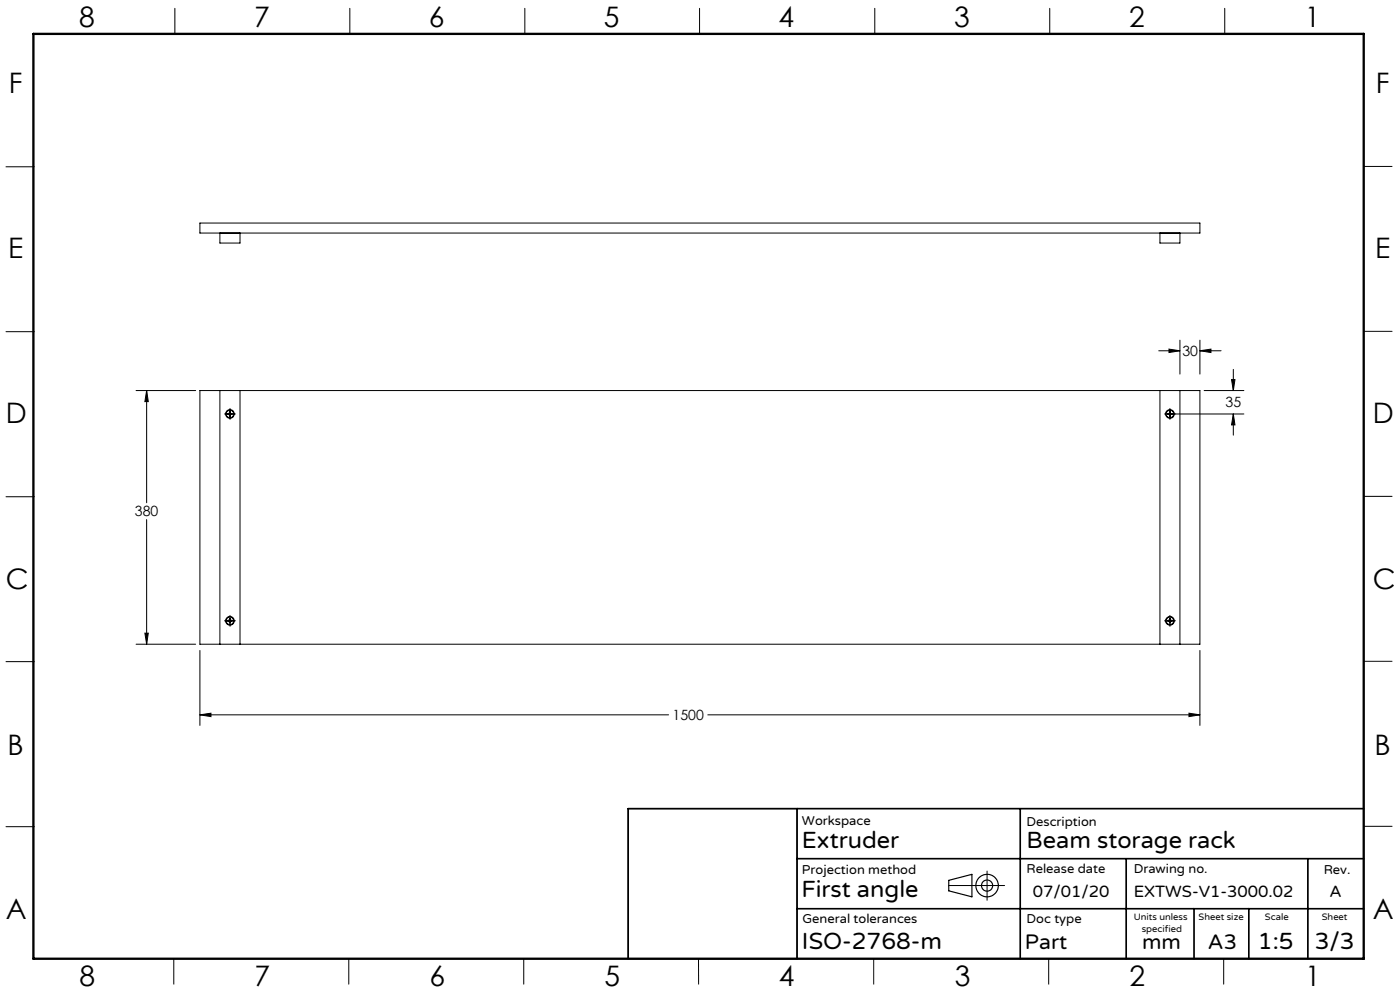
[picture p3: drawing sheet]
<svg xmlns="http://www.w3.org/2000/svg" width="420mm" height="297mm" viewBox="0 0 420 297" stroke-linecap="round" stroke-linejoin="round" font-family="sans-serif">
<g fill="none" stroke="#000" stroke-width=".35">
<path d="M284.6 263.8l7-1.8v6.8l-7-1.8z"/>
<circle cx="296.1" cy="265.4" r="1.66"/>
<circle cx="296.1" cy="265.4" r="3.4"/>
</g>
<g fill="none" stroke="#000" stroke-width=".3">
<path d="M52.5 2.5v7.7M105 2.5v7.7M157.4 2.5v7.7M209.9 2.5v7.7M262.4 2.5v7.7M314.9 2.5v7.7M367.4 2.5v7.7M1.8 50h8.5M409.1 49.9h8.5M60 66.8h300v3h-300zM66 69.8v3h6v-3M348 69.8v3h6v-3"/>
<path d="M1.8 99.4h8.5M409.1 99.3h8.5M40.8 117h17.9M44 117l.5 3.4h-1zM44 117v33.7M60 117h300v76.1h-300zM66 117v76.1M72 117v76.1M347.6 105.1h6.4M348 117v76.1M350.7 104.6l3.3 .5-3.3 .6zM354 117v76.1"/>
<path d="M354 101.9v10.2M360 105.1l3.3-.5v1.1zM360 101.9v10.2M360 105.1h6.3M361.2 117h12M369.5 113.8h1l-.5 3.2zM370 110.7v6.3M67.3 124.1h.7M68.5 124.1h1M68.7 123.9v.3M68.7 124.2l.1 .1M68.7 124.2h.1"/>
<path d="M68.7 123.9h.1M68.7 123.9h-.4v.3h.4M68.8 124.2v.1M68.8 123.9v.3M68.8 123.8l-.1 .1M68.8 124.3h.1M68.8 123.8v.1M68.8 123.9h.1M68.8 124.3h.3M68.8 123.9h.3M68.8 123.8v-.4h.3v.4M68.8 124.3v.4h.3v-.4"/>
<path d="M68.8 124.4h.3M68.8 123.8h.3M69 122.4v.6M69 123.5v1.1M69 125.1v.6M69.1 123.8l.2 .1M69.1 124.3h.1M69.1 123.8v.1M69.1 123.9h.1M69.2 124.2l-.1 .1M69.2 124.2h.1M69.2 123.9h.1"/>
<path d="M69.2 123.9v.3M69.3 124.2l-.2 .1M69.3 123.9h.3v.3h-.3M69.3 123.9v.3M70 124.1h.6M349.4 124.1h.6M350.5 124.1h1M350.7 123.9v.3M350.7 124.2l.1 .1M350.7 124.2h.1M350.7 123.9h.1M350.7 123.9h-.4v.3h.4"/>
<path d="M350.8 124.2v.1M350.8 123.9v.3M350.8 123.8l-.1 .1M350.8 124.3h.1M350.8 123.8v.1M350.8 123.9h.1M350.8 124.3h.3M350.8 123.9h.3M350.8 124.3v.4h.3v-.4M350.8 123.8v-.4h.3v.4M350.8 124.4h.3M350.8 123.8h.3"/>
<path d="M351 122.4v.6M351 123.5v1.1M351 125.1v.6M351.1 123.8l.2 .1M351.1 124.3h.1M351.1 123.9h.1M351.1 123.8v.1M351.2 124.2h.1M351.2 124.2l-.1 .1M351.2 123.9h.1M351.2 123.9v.3M351.3 124.2l-.2 .1"/>
<path d="M351.3 123.9h.3v.3h-.3M351.3 123.9v.3M352 124.1h21.2M370 124.1l.5 3.2h-1zM370 124.1v6.3M1.8 148.9h8.5M44 155.7v37.4M409.1 148.8h8.5M1.8 198.3h8.5M40.8 193.1h17.9M43.5 189.8h1l-.5 3.3zM60 194.9v22.5"/>
<path d="M67.3 186.1h.7M68.5 186.1h1M68.7 185.9v.3M68.7 186.2l.1 .1M68.7 185.9h.1M68.7 186.2h.1M68.7 185.9h-.4v.3h.4M68.8 186.2v.1M68.8 185.9v.3M68.8 185.8l-.1 .1M68.8 185.8v.1M68.8 185.8h.1"/>
<path d="M68.8 186.3h.1M68.8 185.8h.3M68.8 186.3h.3M68.8 185.8v-.4h.3v.4M68.8 186.3v.4h.3v-.4M68.8 185.7h.3M68.8 186.4h.3M69 184.4v.7M69 185.6v1M69 187.1v.6M69.1 185.8l.2 .1M69.1 185.8l.1 .1"/>
<path d="M69.1 185.8h.1M69.1 186.3h.1M69.2 185.9h.1M69.2 186.2h.1M69.2 186.2l-.1 .1M69.2 185.9v.3M69.3 186.2l-.2 .1M69.3 185.9h.3v.3h-.3M69.3 185.9v.3M70 186.1h.6M349.4 186.1h.6M350.5 186.1h1"/>
<path d="M350.7 185.9v.3M350.7 186.2l.1 .1M350.7 185.9h.1M350.7 186.2h.1M350.7 185.9h-.4v.3h.4M350.8 186.2v.1M350.8 185.9v.3M350.8 185.8l-.1 .1M350.8 185.8v.1M350.8 185.8h.1M350.8 186.3h.1M350.8 186.3h.3"/>
<path d="M350.8 185.8h.3M350.8 185.8v-.4h.3v.4M350.8 186.3v.4h.3v-.4M350.8 185.7h.3M350.8 186.4h.3M351 184.4v.7M351 185.6v1M351 187.1v.6M351.1 185.8l.2 .1M351.1 185.8l.1 .1M351.1 185.8h.1M351.1 186.3h.1"/>
<path d="M351.2 185.9h.1M351.2 186.2l-.1 .1M351.2 186.2h.1M351.2 185.9v.3M351.3 186.2l-.2 .1M351.3 185.9h.3v.3h-.3M351.3 185.9v.3M352 186.1h.6M360 194.9v22.5M409.1 198.2h8.5M60 214.2l3.3-.5v1.1zM60 214.2h140.6"/>
<path d="M212.3 214.2h147.7M356.7 213.7l3.3 .5-3.3 .6zM1.8 247.8h8.5M188.5 242.4h50.6v44.9h-50.6zM409.1 247.6h8.5M284.6 265.4h16.8M296.1 261.1v8.7M52.1 287.3v7.7M104.6 287.3v7.7M157.1 287.3v7.7M209.6 287.3v7.7M262.1 287.3v7.7"/>
<path d="M314.6 287.3v7.7M367.1 287.3v7.7"/>
<circle cx="69" cy="124.1" r="1.3"/>
<circle cx="69" cy="124.1" r="1.14"/>
<circle cx="351" cy="124.1" r="1.13"/>
<circle cx="351" cy="124.1" r="1.31"/>
<circle cx="69" cy="186.1" r="1.3"/>
<circle cx="69" cy="186.1" r="1.14"/>
<circle cx="351" cy="186.1" r="1.13"/>
<circle cx="351" cy="186.1" r="1.31"/>
</g>
<path d="M239.1 242.4v44.9M239.1 257.3h170M306.1 242.4v44.9M337.9 257.3v30M392.4 257.3v30M409.1 242.4h-220.6v44.9M239.1 272.3h170M358.2 272.3v15M374.6 272.3v15" fill="none" stroke="#000" stroke-width=".5"/>
<path d="M10 10.2h399.1v277.1h-399.1z" fill="none" stroke="#000" stroke-width=".7"/>
<path d="M356.7 213.7l3.3 .5-3.3 .6zM60 214.2l3.3-.5v1.1zM44 117l.5 3.4h-1zM43.5 189.8h1l-.5 3.3zM370 124.1l.5 3.2h-1zM369.5 113.8h1l-.5 3.2zM350.7 104.6l3.3 .5-3.3 .6zM360 105.1l3.3-.5v1.1z" fill="#000"/>
<g font-size="8.5">
<text x="23.8" y="8">8</text>
<text x="76.3" y="8">7</text>
<text x="128.7" y="8">6</text>
<text x="181.2" y="8">5</text>
<text x="233.6" y="8">4</text>
<text x="286.3" y="8">3</text>
<text x="338.7" y="8">2</text>
<text x="391.4" y="8">1</text>
<text x="2.7" y="28">F</text>
<text x="412.8" y="28">F</text>
<text x="2.4" y="77.2">E</text>
<text x="412.5" y="77.2">E</text>
<text x="1.8" y="126.8">D</text>
<text x="411.9" y="126.9">D</text>
<text x="1.8" y="176.6">C</text>
<text x="411.9" y="176.7">C</text>
<text x="2.3" y="226.2">B</text>
<text x="412.4" y="226.2">B</text>
<text x="1.7" y="275.4">A</text>
<text x="411.8" y="275.5">A</text>
<text x="23.9" y="295.5">8</text>
<text x="76.4" y="295.5">7</text>
<text x="128.8" y="295.5">6</text>
<text x="181.3" y="295.5">5</text>
<text x="233.7" y="295.5">4</text>
<text x="286.4" y="295.5">3</text>
<text x="338.8" y="295.5">2</text>
<text x="391.5" y="295.5">1</text>
</g>
<g font-size="7.1">
<text x="240.6" y="254">Extruder</text>
<text x="308" y="254">Beam storage rack</text>
<text x="240.4" y="268.8">First angle</text>
<text x="240.6" y="284.3">ISO-2768-m</text>
<text x="377.4" y="284.3">1:5</text>
<text x="394.4" y="284.3">3/3</text>
</g>
<g font-size="6.3">
<text x="307.5" y="284.3">Part</text>
<text x="342.6" y="284.3">mm</text>
<text x="362.4" y="284.3">A3</text>
</g>
<g font-size="4.9">
<text x="309.9" y="268.7">07/01/20</text>
<text x="340.1" y="268.7">EXTWS-V1-3000.02</text>
<text x="398.9" y="268.7">A</text>
</g>
<g font-size="4.2">
<text x="354.7" y="106.7">30</text>
<text x="367.7" y="122">35</text>
<text x="40.5" y="154.8">380</text>
<text x="201.8" y="215.8">1500</text>
</g>
<g font-size="3.9">
<text x="240.6" y="247.2">Workspace</text>
<text x="307.9" y="247.4">Description</text>
<text x="240.6" y="262.1">Projection method</text>
<text x="308" y="261.5">Release date</text>
<text x="340.1" y="261.5">Drawing no.</text>
<text x="397.1" y="262.1">Rev.</text>
<text x="240.7" y="276.6">General tolerances</text>
<text x="308" y="276.6">Doc type</text>
</g>
<g font-size="2.8">
<text x="340.1" y="275.6">Units unless</text>
<text x="359.6" y="275.6">Sheet size</text>
<text x="379.5" y="275.8">Scale</text>
<text x="396.5" y="275.6">Sheet</text>
<text x="342.5" y="279.4">specified</text>
</g>
</svg>
